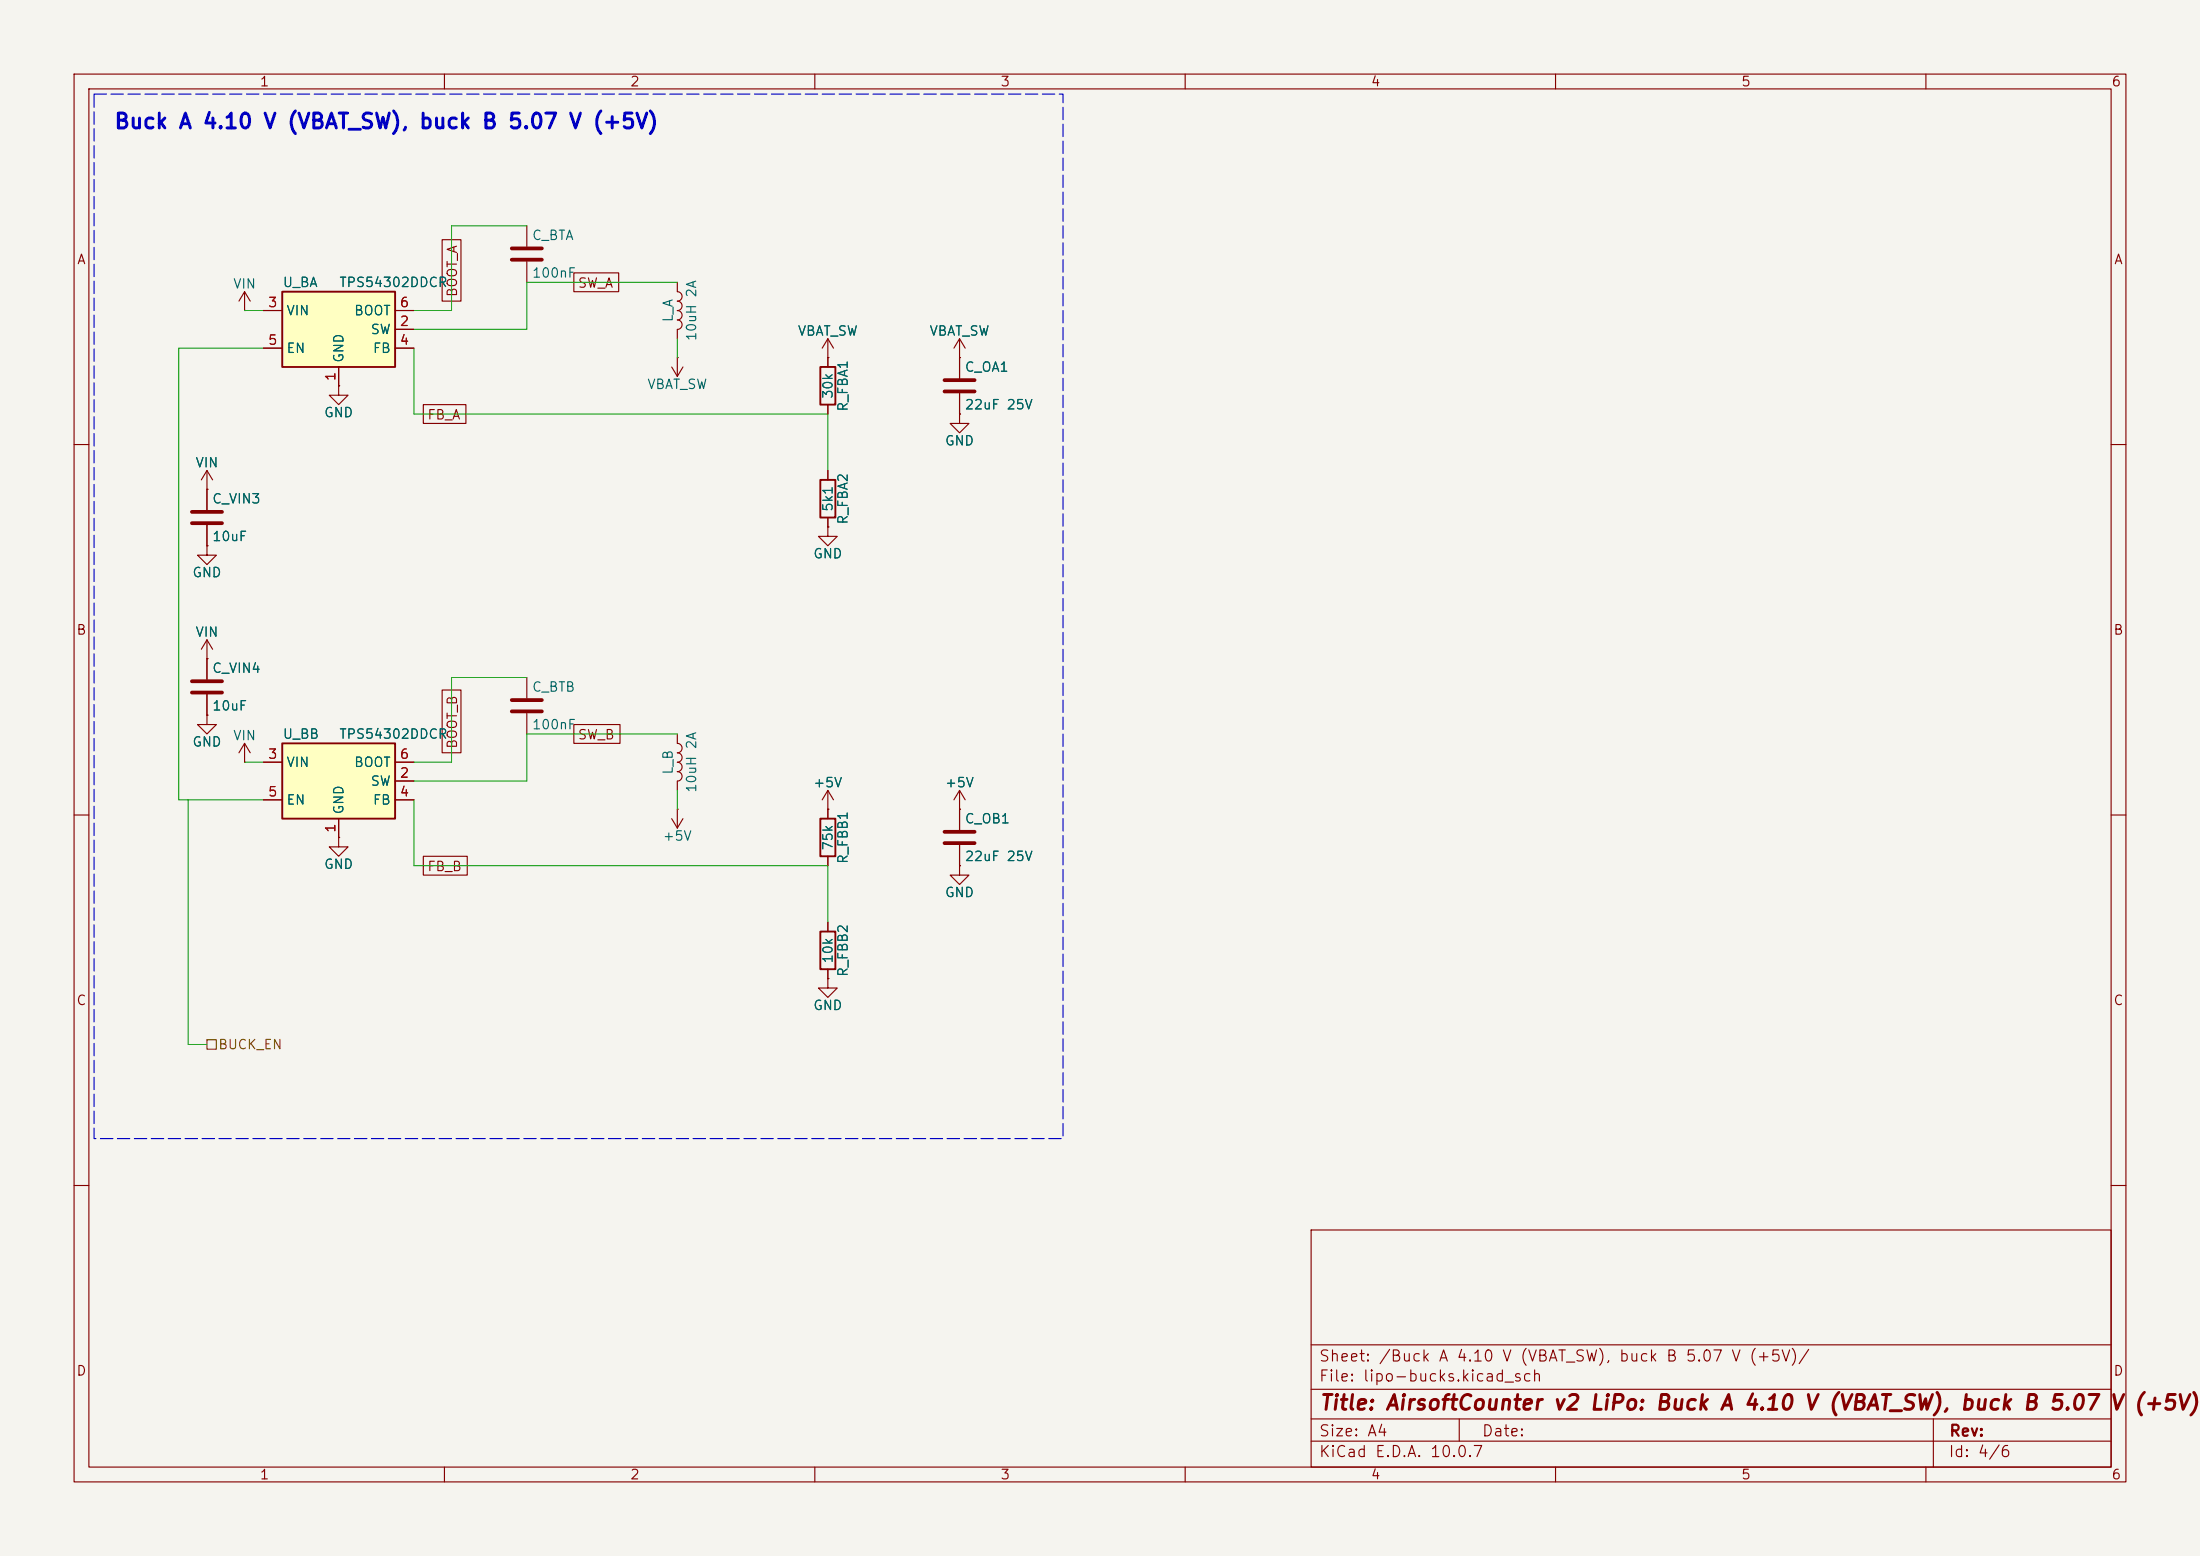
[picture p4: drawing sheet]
<svg xmlns="http://www.w3.org/2000/svg" width="297mm" height="210mm" viewBox="0 0 297 210" stroke-linecap="round" stroke-linejoin="round" font-family="sans-serif">
<path d="M0 0h297v210h-297z" fill="#f5f4ef" stroke="#f5f4ef" stroke-width=".14"/>
<g fill="none" stroke="#840000" stroke-width=".15">
<path d="M10 10h277v190h-277zM12 12h273v186h-273zM60 10v2M110 10v2M160 10v2M210 10v2M260 10v2M91.4 38.1v1.3a.64 .64 0 0 1 .7 .6 .64 .64 0 0 1-.7 .6 .64 .64 0 0 1 .7 .7 .64 .64 0 0 1-.7 .6 .64 .64 0 0 1 .7 .7 .64 .64 0 0 1-.7 .6M91.4 43.2a.64 .64 0 0 1 .7 .6 .64 .64 0 0 1-.7 .7v1.2M111.8 48.3h.1M111.8 45.7v3.8M111.8 54.6v1.3"/>
<path d="M111.8 45.7l-.8 1.3M111.8 45.7l.7 1.3M129.5 55.9v1.3h1.3l-1.3 1.2-1.2-1.2h1.2M129.5 55.9h.1M129.5 48.3h.1M129.5 45.7v5.4M129.5 53.1v2.8M129.5 45.7l-.7 1.3M129.5 45.7l.8 1.3M10 60h2M27.9 73.7v1.2h1.3l-1.3 1.3-1.2-1.3h1.2M27.9 73.7h.1"/>
<path d="M27.9 66h.1M27.9 63.5l-.7 1.3M27.9 63.5l.8 1.3M27.9 63.5v2.5M285 60h2M10 110h2M33 102.9h.1M33 100.3l-.7 1.3M33 100.3l.8 1.3M33 100.3v2.6M45.7 113v1.3h1.3l-1.3 1.3-1.3-1.3h1.3M45.7 113h.1"/>
<path d="M90.7 110.5l.7 1.3M91.4 109.2h.1M91.4 109.2v2.6M92.2 110.5l-.8 1.3M111.8 109.2h.1M111.8 106.7l-.8 1.3M111.8 106.7l.7 1.3M111.8 106.7v3.8M111.8 115.6v1.2M129.5 109.2h.1M129.5 116.8v1.3h1.3l-1.3 1.3-1.2-1.3h1.2M129.5 116.8h.1"/>
<path d="M129.5 106.7l-.7 1.3M129.5 106.7l.8 1.3M129.5 106.7v5.3M129.5 114v2.8M285 110h2M111.8 132.1v1.3h1.2l-1.2 1.2-1.3-1.2h1.3M111.8 132.1h.1M111.8 124.5v1.2M111.8 130.8v1.3M10 160h2M177 166h108v32h-108zM285 160h2"/>
<path d="M60 198v2M110 198v2M160 198v2M177 194.5h108M177 191.5h108M177 187.5h108M177 181.5h108M197 191.5v3M210 198v2M260 198v2M261 191.5v6.5"/>
</g>
<path d="M127.5 51.3h4.1M127.5 52.8h4.1M127.5 112.3h4.1M127.5 113.8h4.1" fill="none" stroke="#840000" stroke-width=".51"/>
<path d="M110.7 49.5h2.1v5.1h-2.1zM110.7 110.5h2.1v5.1h-2.1zM110.7 125.7h2.1v5.1h-2.1z" fill="none" stroke="#840000" stroke-width=".25"/>
<path d="M38.1 100.3h15.2v10.2h-15.2z" fill="#ffffc2"/>
<path d="M38.1 100.3h15.2v10.2h-15.2z" fill="none" stroke="#840000" stroke-width=".25"/>
<g fill="none" stroke="#840000" stroke-width=".15">
<path d="M71.1 30.5v2.8M71.1 35.3v2.8M27.9 66v2.8M27.9 70.9v2.8M27.9 88.9h.1M27.9 96.5v1.3h1.3l-1.3 1.3-1.2-1.3h1.2M27.9 96.5h.1M27.9 86.4v2.5M27.9 86.4l-.7 1.2M27.9 86.4l.8 1.2M71.1 91.4v2.8M71.1 96.3v2.8"/>
<path d="M35.6 102.9h2.5M35.6 108h2.5M45.7 110.5v2.5M53.3 105.4h2.6M53.3 102.9h2.6M53.3 108h2.6"/>
</g>
<path d="M69.1 33.5h4.1M69.1 35.1h4.1M25.9 69.1h4.1M25.9 70.6h4.1M69.1 94.5h4.1M69.1 96h4.1" fill="none" stroke="#840000" stroke-width=".51"/>
<path d="M38.1 39.4h15.2v10.1h-15.2z" fill="#ffffc2"/>
<path d="M38.1 39.4h15.2v10.1h-15.2zM110.7 64.8h2.1v5.1h-2.1z" fill="none" stroke="#840000" stroke-width=".25"/>
<g fill="none" stroke="#840000" stroke-width=".15">
<path d="M33 39.4l-.7 1.2M33 39.4l.8 1.2M33 39.4v2.5M59.7 32.4h2.5v8.2h-2.5zM77.5 36.8h6v2.6h-6zM33 41.9h.1M35.6 41.9h2.5M35.6 47h2.5M45.7 52.1v1.2h1.3l-1.3 1.3-1.3-1.3h1.3M45.7 52.1h.1M45.7 49.5v2.6M53.3 44.5h2.6"/>
<path d="M53.3 41.9h2.6M53.3 47h2.6M57.1 54.6h5.8v2.6h-5.8zM90.7 49.5l.7 1.3M91.4 48.3h.1M91.4 48.3v2.5M92.2 49.5l-.8 1.3M111.8 48.3h.1M111.8 48.3v1.2M111.8 54.6v1.3M129.5 55.9h.1M129.5 48.3h.1"/>
<path d="M129.5 48.3v2.8M129.5 53.1v2.8M27.9 66h.1M27.9 73.7h.1M27.9 66v2.8M27.9 70.9v2.8M111.8 71.1v1.3h1.2l-1.2 1.3-1.3-1.3h1.3M111.8 71.1h.1M111.8 63.5v1.3M111.8 69.9v1.2M27.9 88.9h.1M27.9 96.5h.1"/>
<path d="M27.9 88.9v2.8M27.9 93.7v2.8M59.7 93.1h2.5v8.5h-2.5zM77.5 97.8h6.2v2.5h-6.2zM91.4 99.1v1.2a.64 .64 0 0 1 .7 .7 .64 .64 0 0 1-.7 .6M35.6 102.9h2.5M35.6 108h2.5M45.7 113h.1M45.7 110.5v2.5M53.3 105.4h2.6M53.3 102.9h2.6M53.3 108h2.6"/>
<path d="M57.1 115.6h6v2.5h-6zM91.4 101.6a.64 .64 0 0 1 .7 .6 .64 .64 0 0 1-.7 .7 .64 .64 0 0 1 .7 .6 .64 .64 0 0 1-.7 .6 .64 .64 0 0 1 .7 .7 .64 .64 0 0 1-.7 .6M91.4 105.4v1.3M111.8 109.2h.1M111.8 109.2v1.3M111.8 115.6v1.2M129.5 116.8h.1M129.5 109.2h.1M129.5 109.2v2.8M129.5 114v2.8M111.8 132.1h.1M111.8 124.5v1.2"/>
<path d="M111.8 130.8v1.3"/>
</g>
<path d="M25.9 91.9h4.1M25.9 93.5h4.1" fill="none" stroke="#840000" stroke-width=".51"/>
<path d="M27.9 140.3h1.3v1.3h-1.3z" fill="none" stroke="#725600" stroke-width=".15"/>
<path d="M71.1 30.5h-10.1v11.4h-5.1M91.4 38.1h-20.3v6.4h-15.2M33 41.9h2.6M35.6 47h-11.5v61h11.5M55.9 47v8.9h55.9v7.6M91.4 45.7v2.6M71.1 91.4h-10.1v11.5h-5.1M91.4 99.1h-20.3v6.3h-15.2M25.4 108v33h2.5M33 102.9h2.6M55.9 108v8.8h55.9v7.7M91.4 106.7v2.5" fill="none" stroke="#009600" stroke-width=".14"/>
<path d="M12.7 12.7h130.8v141h-130.8z" fill="none" stroke="#0000c2" stroke-width=".15" stroke-dasharray="1.7 .6"/>
<text font-size="2" fill="#0000c2" x="15.3" y="17.9">Buck A 4.10 V (VBAT_SW), buck B 5.07 V (+5V)</text>
<g font-size="2" fill="#840000">
<text x="178" y="190.8">Title: AirsoftCounter v2 LiPo: Buck A 4.10 V (VBAT_SW), buck B 5.07 V</text>
<text x="287.9" y="190.8">(+5V)</text>
</g>
<g font-size="1.5" fill="#840000">
<text x="178" y="184.1">Sheet: /Buck A 4.10 V (VBAT_SW), buck B 5.07 V (+5V)/</text>
<text x="178" y="186.8">File: lipo-bucks.kicad_sch</text>
<text x="178" y="197">KiCad E.D.A. 10.0.7</text>
<text x="178" y="194.2">Size: A4</text>
<text x="200" y="194.2">Date:</text>
<text x="263" y="197">Id: 4/6</text>
<text x="263" y="194.2">Rev:</text>
</g>
<g font-size="1.3" fill="#840000">
<text x="35" y="12">1</text>
<text x="85" y="12">2</text>
<text x="135" y="12">3</text>
<text x="185" y="12">4</text>
<text x="235" y="12">5</text>
<text x="285" y="12">6</text>
<text x="10.3" y="36">A</text>
<text x="285.3" y="36">A</text>
<text x="62" y="40.2" transform="rotate(-90 62 40.2)">BOOT_A</text>
<text x="77.9" y="39.2">SW_A</text>
<text x="57.6" y="56.9">FB_A</text>
<text x="10.2" y="86">B</text>
<text x="285.2" y="86">B</text>
<text x="62" y="101.2" transform="rotate(-90 62 101.2)">BOOT_B</text>
<text x="77.9" y="100.1">SW_B</text>
<text x="57.6" y="117.9">FB_B</text>
<text x="10.2" y="136">C</text>
<text x="285.2" y="136">C</text>
<text x="10.2" y="186">D</text>
<text x="285.2" y="186">D</text>
<text x="35" y="200">1</text>
<text x="85" y="200">2</text>
<text x="135" y="200">3</text>
<text x="185" y="200">4</text>
<text x="235" y="200">5</text>
<text x="285" y="200">6</text>
</g>
<g font-size="1.3" fill="#006464">
<text x="71.7" y="32.7">C_BTA</text>
<text x="31.4" y="39.3">VIN</text>
<text x="38.1" y="39.1">U_BA</text>
<text x="45.7" y="39.1">TPS54302DDCR</text>
<text x="71.7" y="37.8">100nF</text>
<text x="38.6" y="42.9">VIN</text>
<text x="38.6" y="48">EN</text>
<text x="47.7" y="42.9">BOOT</text>
<text x="49.9" y="45.4">SW</text>
<text x="50.2" y="48">FB</text>
<text x="91.1" y="43.6" transform="rotate(-90 91.1 43.6)">L_A</text>
<text x="94.3" y="46.1" transform="rotate(-90 94.3 46.1)">10uH 2A</text>
<text x="107.6" y="45.6">VBAT_SW</text>
<text x="125.4" y="45.6">VBAT_SW</text>
<text x="46.7" y="49" transform="rotate(-90 46.7 49)">GND</text>
<text x="87.3" y="52.8">VBAT_SW</text>
<text x="112.7" y="53.9" transform="rotate(-90 112.7 53.9)">30k</text>
<text x="130.2" y="50.5">C_OA1</text>
<text x="43.7" y="56.6">GND</text>
<text x="114.8" y="55.6" transform="rotate(-90 114.8 55.6)">R_FBA1</text>
<text x="130.2" y="55.6">22uF 25V</text>
<text x="26.3" y="63.4">VIN</text>
<text x="127.5" y="60.4">GND</text>
<text x="28.6" y="68.3">C_VIN3</text>
<text x="112.7" y="69.2" transform="rotate(-90 112.7 69.2)">5k1</text>
<text x="114.8" y="70.9" transform="rotate(-90 114.8 70.9)">R_FBA2</text>
<text x="28.6" y="73.4">10uF</text>
<text x="109.7" y="75.7">GND</text>
<text x="25.9" y="78.2">GND</text>
<text x="26.3" y="86.3">VIN</text>
<text x="28.6" y="91.1">C_VIN4</text>
<text x="71.7" y="93.7">C_BTB</text>
<text x="25.9" y="101.1">GND</text>
<text x="28.6" y="96.2">10uF</text>
<text x="31.4" y="100.2">VIN</text>
<text x="38.1" y="100">U_BB</text>
<text x="45.7" y="100">TPS54302DDCR</text>
<text x="71.7" y="98.8">100nF</text>
<text x="38.6" y="103.8">VIN</text>
<text x="47.7" y="103.8">BOOT</text>
<text x="49.9" y="106.4">SW</text>
<text x="91.1" y="104.6" transform="rotate(-90 91.1 104.6)">L_B</text>
<text x="94.3" y="107.1" transform="rotate(-90 94.3 107.1)">10uH 2A</text>
<text x="109.7" y="106.6">+5V</text>
<text x="127.5" y="106.6">+5V</text>
<text x="38.6" y="108.9">EN</text>
<text x="46.7" y="110" transform="rotate(-90 46.7 110)">GND</text>
<text x="50.2" y="108.9">FB</text>
<text x="89.4" y="113.8">+5V</text>
<text x="130.2" y="111.5">C_OB1</text>
<text x="43.7" y="117.6">GND</text>
<text x="112.7" y="114.9" transform="rotate(-90 112.7 114.9)">75k</text>
<text x="114.8" y="116.7" transform="rotate(-90 114.8 116.7)">R_FBB1</text>
<text x="130.2" y="116.5">22uF 25V</text>
<text x="127.5" y="121.4">GND</text>
<text x="112.7" y="130.1" transform="rotate(-90 112.7 130.1)">10k</text>
<text x="114.8" y="131.9" transform="rotate(-90 114.8 131.9)">R_FBB2</text>
<text x="109.7" y="136.6">GND</text>
</g>
<g font-size="1.3" fill="#a90000">
<text x="36.1" y="41.8">3</text>
<text x="53.9" y="41.8">6</text>
<text x="36.1" y="46.9">5</text>
<text x="53.9" y="44.3">2</text>
<text x="53.9" y="46.9">4</text>
<text x="45.6" y="51.5" transform="rotate(-90 45.6 51.5)">1</text>
<text x="36.1" y="102.7">3</text>
<text x="36.1" y="107.8">5</text>
<text x="53.9" y="105.3">2</text>
<text x="53.9" y="107.8">4</text>
<text x="53.9" y="102.7">6</text>
<text x="45.6" y="112.5" transform="rotate(-90 45.6 112.5)">1</text>
</g>
<text font-size="1.3" fill="#725600" x="29.4" y="141.9">BUCK_EN</text>
</svg>
